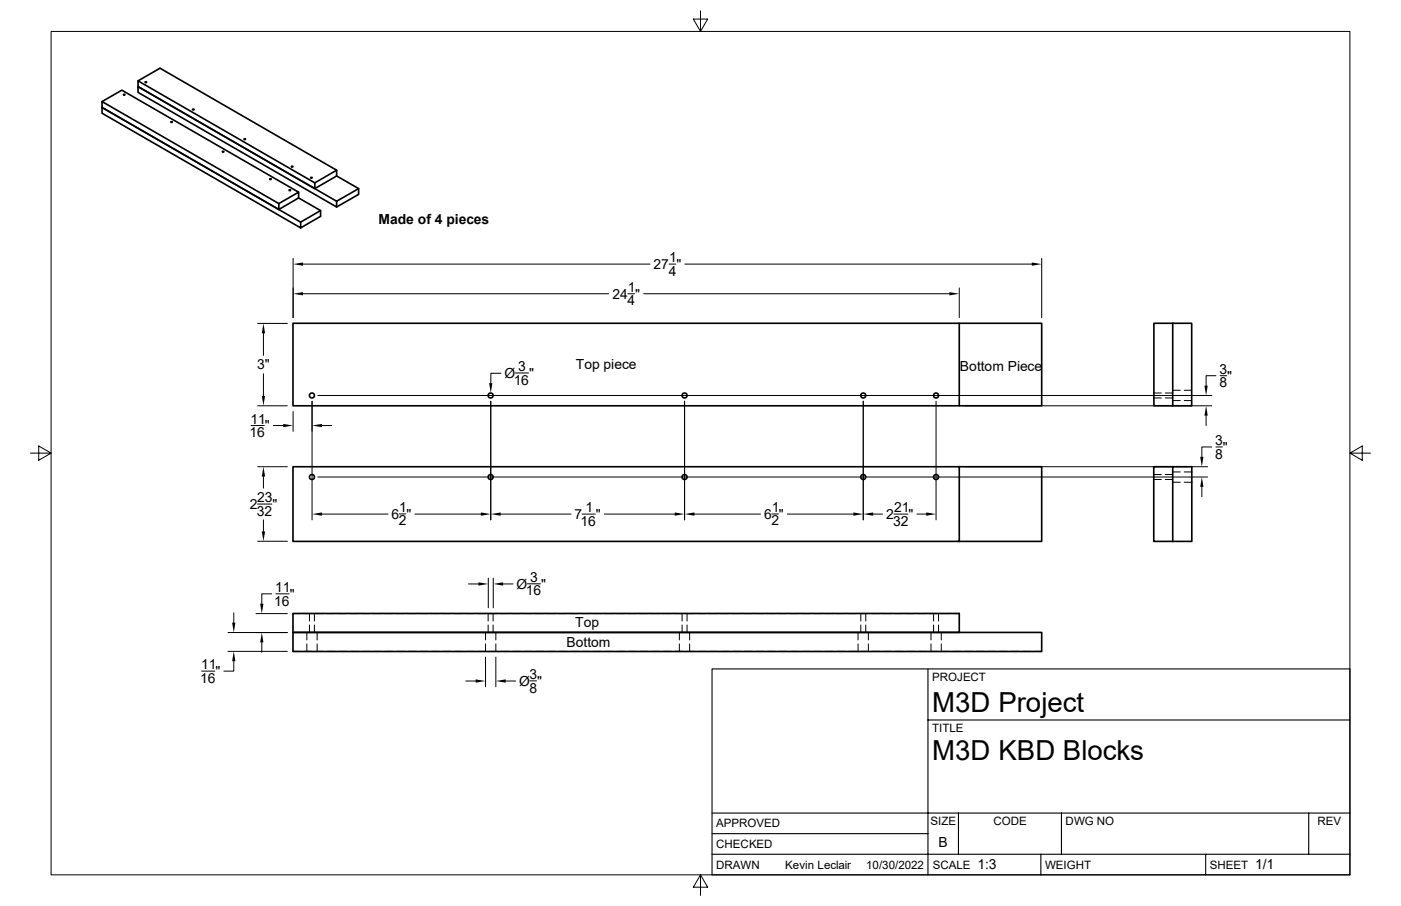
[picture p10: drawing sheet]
<svg xmlns="http://www.w3.org/2000/svg" width="432mm" height="279mm" viewBox="0 0 432 279" stroke-linecap="round" stroke-linejoin="round" font-family="sans-serif">
<g fill="none" stroke="#000" stroke-width=".51">
<path d="M31.5 31.3l6-3.5 54.5 31.5M42.5 24.9l6.8-3.9 54.5 31.5v1.8l-6.8 3.9M103.8 54.3l6.7 3.9v1.7l-6.7 3.9M103.8 52.5l-6.8 3.9v1.8l-54.5-31.5v-1.8l54.5 31.5M110.5 58.2l-6.7 3.9v1.7l-61.3-35.3v-1.8l61.3 35.4M85.9 62.8l-54.4-31.5v1.8l54.4 31.5v-1.8l6.1-3.5v1.7l-6.1 3.6M92 61l6.8 3.9-6.1 3.6M98.8 64.9v1.8l-6.1 3.6-61.2-35.4v-1.8l61.2 35.4v1.8M90.3 99.7h205.4v25.4h-205.4zM295.7 99.7h25.4v25.4h-25.4M361.4 99.7h5.9v25.4h-5.9zM361.4 99.7h-5.8v25.4h5.8"/>
<path d="M90.3 143.9h205.4v23.1h-205.4zM295.7 143.9h25.4v23.1h-25.4M361.4 143.9h-5.8v23.1h5.8M361.4 143.9h5.9v23.1h-5.9zM90.3 195h230.8v5.9h-230.8zM90.3 189.2h205.4v5.8h-205.4z"/>
<circle cx="38.3" cy="29.2" r=".21"/>
<circle cx="45" cy="25.4" r=".21"/>
<circle cx="52.9" cy="37.6" r=".21"/>
<circle cx="59.6" cy="33.8" r=".21"/>
<circle cx="68.8" cy="46.8" r=".21"/>
<circle cx="75.5" cy="42.9" r=".21"/>
<circle cx="83.4" cy="55.2" r=".21"/>
<circle cx="89.4" cy="58.7" r=".21"/>
<circle cx="90.1" cy="51.4" r=".21"/>
<circle cx="96" cy="54.8" r=".21"/>
<circle cx="96.1" cy="122" r=".77"/>
<circle cx="151.2" cy="122" r=".77"/>
<circle cx="211" cy="122" r=".77"/>
<circle cx="266.1" cy="122" r=".77"/>
<circle cx="288.5" cy="122" r=".77"/>
<circle cx="96.1" cy="147.1" r=".77"/>
<circle cx="151.2" cy="147.1" r=".77"/>
<circle cx="211" cy="147.1" r=".77"/>
<circle cx="266.1" cy="147.1" r=".77"/>
<circle cx="288.5" cy="147.1" r=".77"/>
</g>
<g fill="none" stroke="#000" stroke-width=".31">
<path d="M15.7 9.7h400.4v260.1h-400.4zM215.9 3.3v6.4l-2.2-3.8h4.4l-2.2 3.8M90.3 79.7v18.3M321.1 79.7v18.3M79.4 99.7h9.2M93.4 90.6h94.2M93.4 81.4h106.9M193.5 90.6h2.1M198.4 90.6h94.2M206.2 81.4h2.1M211.1 81.4h106.9M295.7 88.8v9.2"/>
<path d="M81.2 102.8v6.8M81.2 115.3v6.8M154.4 115.1h-3.1v3.1M158.8 115h4.1M374.8 115.9h-3.1v3M376 115.9h2.1M9.4 139.7h6.3l-3.8-2.2v4.4l3.8-2.2M77.4 131.2h4M79.4 125.1h9.2M84.2 131.2h3.1M90.3 126.9v6.1M96.2 123.7v36.6"/>
<path d="M98 122h275.5M99.2 131.2h3.1M151.3 123.7v36.6M211 123.7v36.6M266.1 123.7v36.6M288.5 123.7v36.6M297.4 125.1h76.1M355.6 122.7h2.3M355.6 121.2h2.3M359.2 122.7h2.2M359.2 121.2h2.2M361.4 120.4h2.4"/>
<path d="M361.4 123.5h2.4M365 120.4h2.3M365 123.5h2.3M371.7 128.2v3M373.5 137.8h-3.1v3.1M374.7 137.8h2M416.1 139.7l3.8 2.2v-4.4l-3.8 2.2h6.3M79.4 155.4h4.4M79.4 143.9h9.2M81.2 147v3.5M98 147.1h274.2M99.2 158.5h20.4"/>
<path d="M123.1 158.5h2M127.8 158.5h20.4M154.3 158.5h21.7M179.4 158.5h4.1M186.3 158.5h21.6M214 158.5h20.4M237.9 158.5h2M242.7 158.5h20.3M269.1 158.5h2.9M275.5 158.5h4.3M282.6 158.5h2.9M297.4 143.9h74.8"/>
<path d="M355.6 147.9h2.3M355.6 146.3h2.3M359.2 147.9h2.2M359.2 146.3h2.2M361.4 145.5h2.4M361.4 148.7h2.4M365 145.5h2.3M365 148.7h2.3M370.4 150.2v3M79.4 166.9h9.2M81.2 160.3v3.6M150.5 178.3v9.2"/>
<path d="M152 178.3v9.2M70.3 195.1h18.3M72.1 189v3M78.9 189.2h9.7M80.7 198.1v3.1M83.7 183.1h-3v3.1M85 183.1h4.1M90.3 189.2h2.1M93.6 189.2h2.3M94.6 195v2.4M94.6 198.6v2.3M95.4 189.2v2.3"/>
<path d="M95.4 192.7v2.3M96.9 189.2v2.3M96.9 192.7v2.3M97.1 189.2h2.4M97.7 195v2.4M97.7 198.6v2.3M100.7 189.2h2.4M104.3 189.2h2.3M107.8 189.2h2.4M111.4 189.2h2.4M115 189.2h2.3M118.6 189.2h2.3"/>
<path d="M122.1 189.2h2.4M125.7 189.2h2.4M129.3 189.2h2.4M132.8 189.2h2.4M136.4 189.2h2.4M140 189.2h2.4M143.6 189.2h2.3M144.4 180.1h3M147.2 189.2h2.3M149.6 195v2.4M149.6 198.6v2.3M150.5 189.2v2.3"/>
<path d="M150.5 192.7v2.3M150.7 189.2h2.4M152 189.2v2.3M152 192.7v2.3M152.8 195v2.4M152.8 198.6v2.3M154.3 189.2h2.4M155.1 180.1h3M157.9 189.2h2.3M161.4 189.2h2.4M162.5 180h4.1M165 189.2h2.4"/>
<path d="M168.6 189.2h2.3M172.1 189.2h2.4M175.7 189.2h2.4M179.3 189.2h2.4M182.8 189.2h2.5M186.4 189.2h2.4M190 189.2h2.4M193.6 189.2h2.4M197.1 189.2h2.4M200.7 189.2h2.4M204.3 189.2h2.4M207.9 189.2h2.3"/>
<path d="M209.4 195v2.4M209.4 198.6v2.3M210.2 189.2v2.3M210.2 192.7v2.3M211.4 189.2h2.4M211.8 189.2v2.3M211.8 192.7v2.3M212.6 195v2.4M212.6 198.6v2.3M215 189.2h2.4M218.6 189.2h2.3M222.2 189.2h2.3"/>
<path d="M225.7 189.2h2.4M229.3 189.2h2.4M232.9 189.2h2.3M236.4 189.2h2.4M240 189.2h2.4M243.6 189.2h2.4M247.1 189.2h2.5M250.7 189.2h2.4M254.3 189.2h2.4M257.9 189.2h2.4M261.5 189.2h2.3M264.5 195v2.4"/>
<path d="M264.5 198.6v2.3M265 189.2h2.4M265.3 189.2v2.3M265.3 192.7v2.3M266.8 189.2v2.3M266.8 192.7v2.3M267.6 195v2.4M267.6 198.6v2.3M268.6 189.2h2.4M272.2 189.2h2.3M275.7 189.2h2.4M279.3 189.2h2.4"/>
<path d="M282.9 189.2h2.3M286.4 189.2h2.4M286.9 195v2.4M286.9 198.6v2.3M287.7 189.2v2.3M287.7 192.7v2.3M289.3 189.2v2.3M289.3 192.7v2.3M290 189.2h2.4M290.1 195v2.4M290.1 198.6v2.3M293.6 189.2h2.1"/>
<path d="M62.1 207h4.1M70.3 200.9h18.3M72.1 203.9v3.1h-3.1M90.3 200.9h2.2M93.8 200.9h2.3M97.3 200.9h2.4M100.9 200.9h2.4M104.5 200.9h2.3M108 200.9h2.4M111.6 200.9h2.4M115.2 200.9h2.4M118.7 200.9h2.4"/>
<path d="M122.3 200.9h2.4M125.9 200.9h2.4M129.5 200.9h2.4M133.1 200.9h2.3M136.6 200.9h2.4M140.2 200.9h2.4M143.6 210h3M143.8 200.9h2.3M147.3 200.9h2.4M149.6 202.6v9.2M150.9 200.9h2.4M152.8 202.6v9.2"/>
<path d="M154.5 200.9h2.3M155.9 210h3M158 200.9h2.4M161.6 200.9h2.4M163.3 210h2.1M165.2 200.9h2.4M168.8 200.9h2.4M172.3 200.9h2.4M175.9 200.9h2.4M179.5 200.9h2.4M183 200.9h2.4M186.6 200.9h2.4"/>
<path d="M190.2 200.9h2.4M193.8 200.9h2.3M197.4 200.9h2.3M200.9 200.9h2.4M204.5 200.9h2.4M208.1 200.9h2.3M211.6 200.9h2.4M215.2 200.9h2.4M218.8 200.9h2.3M222.3 200.9h2.4M225.9 200.9h2.4M229.5 200.9h2.4"/>
<path d="M233 200.9h2.5M236.6 200.9h2.4M240.2 200.9h2.4M243.8 200.9h2.4M247.4 200.9h2.3M250.9 200.9h2.4M254.5 200.9h2.4M258.1 200.9h2.3M261.6 200.9h2.4M265.2 200.9h2.4M268.8 200.9h2.4M272.4 200.9h2.3"/>
<path d="M275.9 200.9h2.4M279.5 200.9h2.4M283.1 200.9h2.4M286.6 200.9h2.4M290.2 200.9h2.4M293.8 200.9h2.4M297.3 200.9h2.5M300.9 200.9h2.4M304.5 200.9h2.4M308.1 200.9h2.4M311.7 200.9h2.3M315.2 200.9h2.4"/>
<path d="M318.8 200.9h2.3M215.9 269.8l2.2 3.8h-4.4l2.2-3.8v6.3"/>
</g>
<path d="M219.5 206.3h196.6v63.5h-196.6zM286 206.3v63.5M286 222h130.1M219.5 257.1h66.5M219.5 250.7h196.6M295.4 250.7v12.7M327.2 250.7v12.7M403.4 250.7v12.7M219.5 263.4h196.6M320.8 263.4v6.4M371.6 263.4v6.4" fill="none" stroke="#000" stroke-width=".34"/>
<g fill="#000">
<path d="M90.3 90.6l3.1-.5v1zM90.3 81.4l3.1-.5v1.1zM292.6 90.1l3.1 .5-3.1 .5zM318 80.9l3.1 .5-3.1 .6zM81.2 99.7l.5 3.1h-1zM150.7 118.2h1.1l-.5 3zM371.2 118.9h1l-.5 3.1zM80.7 122.1h1l-.5 3zM87.3 130.7l3 .5-3 .5zM96.2 131.2l3-.5v1zM371.7 125.1l.5 3.1h-1zM81.2 143.9l.5 3.1h-1z"/>
<path d="M96.2 158.5l3-.5v1zM148.2 158l3.1 .5-3.1 .5zM151.3 158.5l3-.5v1zM207.9 158l3.1 .5-3.1 .5zM211 158.5l3-.5v1zM263 158l3.1 .5-3.1 .5zM266.1 158.5l3-.5v1zM285.5 158l3 .5-3 .5zM370.4 147.1l.5 3.1h-1zM369.9 140.9h1l-.5 3zM80.7 163.9h1l-.5 3zM147.4 179.6l3.1 .5-3.1 .5z"/>
<path d="M152 180.1l3.1-.5v1zM71.5 192h1.1l-.5 3.1zM80.7 195.1l.5 3h-1zM80.2 186.2h1l-.5 3zM72.1 200.9l.5 3h-1.1zM146.6 209.5l3 .5-3 .5zM152.8 210l3.1-.5v1z"/>
</g>
<g font-size="8.5">
<text x="287.3" y="219.5">M3D Project</text>
<text x="287.3" y="234.5">M3D KBD Blocks</text>
</g>
<g font-size="4.3">
<text x="116.7" y="69">Made of 4 pieces</text>
<text x="201.5" y="83">27 &quot;</text>
<text x="206.2" y="80.9">1</text>
<text x="206.1" y="85">4</text>
<text x="188.8" y="92.1">24 &quot;</text>
<text x="193.4" y="94.2">4</text>
<text x="193.5" y="90.1">1</text>
<text x="79.3" y="113.9">3&quot;</text>
<text x="177.5" y="113.8">Top piece</text>
<text x="155.5" y="116.5">Ø</text>
<text x="158.3" y="118.7">16</text>
<text x="159.7" y="114.5">3</text>
<text x="163.1" y="116.5">&quot;</text>
<text x="295.9" y="114.6">Bottom Piece</text>
<text x="375.9" y="115.4">3</text>
<text x="375.9" y="119.5">8</text>
<text x="378.2" y="117.4">&quot;</text>
<text x="77.2" y="130.7">11</text>
<text x="76.9" y="134.9">16</text>
<text x="81.7" y="132.8">&quot;</text>
<text x="374.5" y="137.3">3</text>
<text x="374.5" y="141.5">8</text>
<text x="376.9" y="139.4">&quot;</text>
<text x="79.2" y="154.9">23</text>
<text x="77" y="157">2</text>
<text x="79.2" y="159">32</text>
<text x="84" y="157">&quot;</text>
<text x="120.7" y="160">6 &quot;</text>
<text x="123" y="158">1</text>
<text x="177" y="160.1">7</text>
<text x="180.4" y="158">1</text>
<text x="183.7" y="160.1">&quot;</text>
<text x="235.5" y="160">6 &quot;</text>
<text x="237.9" y="158">1</text>
<text x="273.1" y="160.1">2</text>
<text x="275.6" y="158">21</text>
<text x="280" y="160.1">&quot;</text>
<text x="122.9" y="162.1">2</text>
<text x="178.9" y="162.1">16</text>
<text x="237.7" y="162.1">2</text>
<text x="275.3" y="162.1">32</text>
<text x="163.4" y="179.5">3</text>
<text x="84.8" y="182.6">11</text>
<text x="89.3" y="184.7">&quot;</text>
<text x="159.2" y="181.6">Ø</text>
<text x="162.1" y="183.6">16</text>
<text x="166.8" y="181.6">&quot;</text>
<text x="84.5" y="186.8">16</text>
<text x="177.3" y="193.3">Top</text>
<text x="174.6" y="199.5">Bottom</text>
<text x="62" y="206.5">11</text>
<text x="66.4" y="208.5">&quot;</text>
<text x="163.2" y="209.5">3</text>
<text x="61.7" y="210.6">16</text>
<text x="160" y="211.5">Ø &quot;</text>
<text x="163.2" y="213.6">8</text>
<text x="289.3" y="261.2">B</text>
<text x="301.2" y="268.1">1:3</text>
<text x="386.8" y="268.1">1/1</text>
</g>
<g font-size="3.6">
<text x="287.3" y="210.1">PROJECT</text>
<text x="287.3" y="225.8">TITLE</text>
<text x="220.7" y="255.2">APPROVED</text>
<text x="286.8" y="254.5">SIZE</text>
<text x="306.2" y="254.5">CODE</text>
<text x="328.4" y="254.5">DWG NO</text>
<text x="406" y="254.5">REV</text>
<text x="220.7" y="261.5">CHECKED</text>
<text x="220.7" y="267.9">DRAWN</text>
<text x="242" y="267.9">Kevin Leclair</text>
<text x="267" y="267.9">10/30/2022</text>
<text x="287.5" y="267.9">SCALE</text>
<text x="322.1" y="267.9">WEIGHT</text>
<text x="372.9" y="267.9">SHEET</text>
</g>
</svg>
